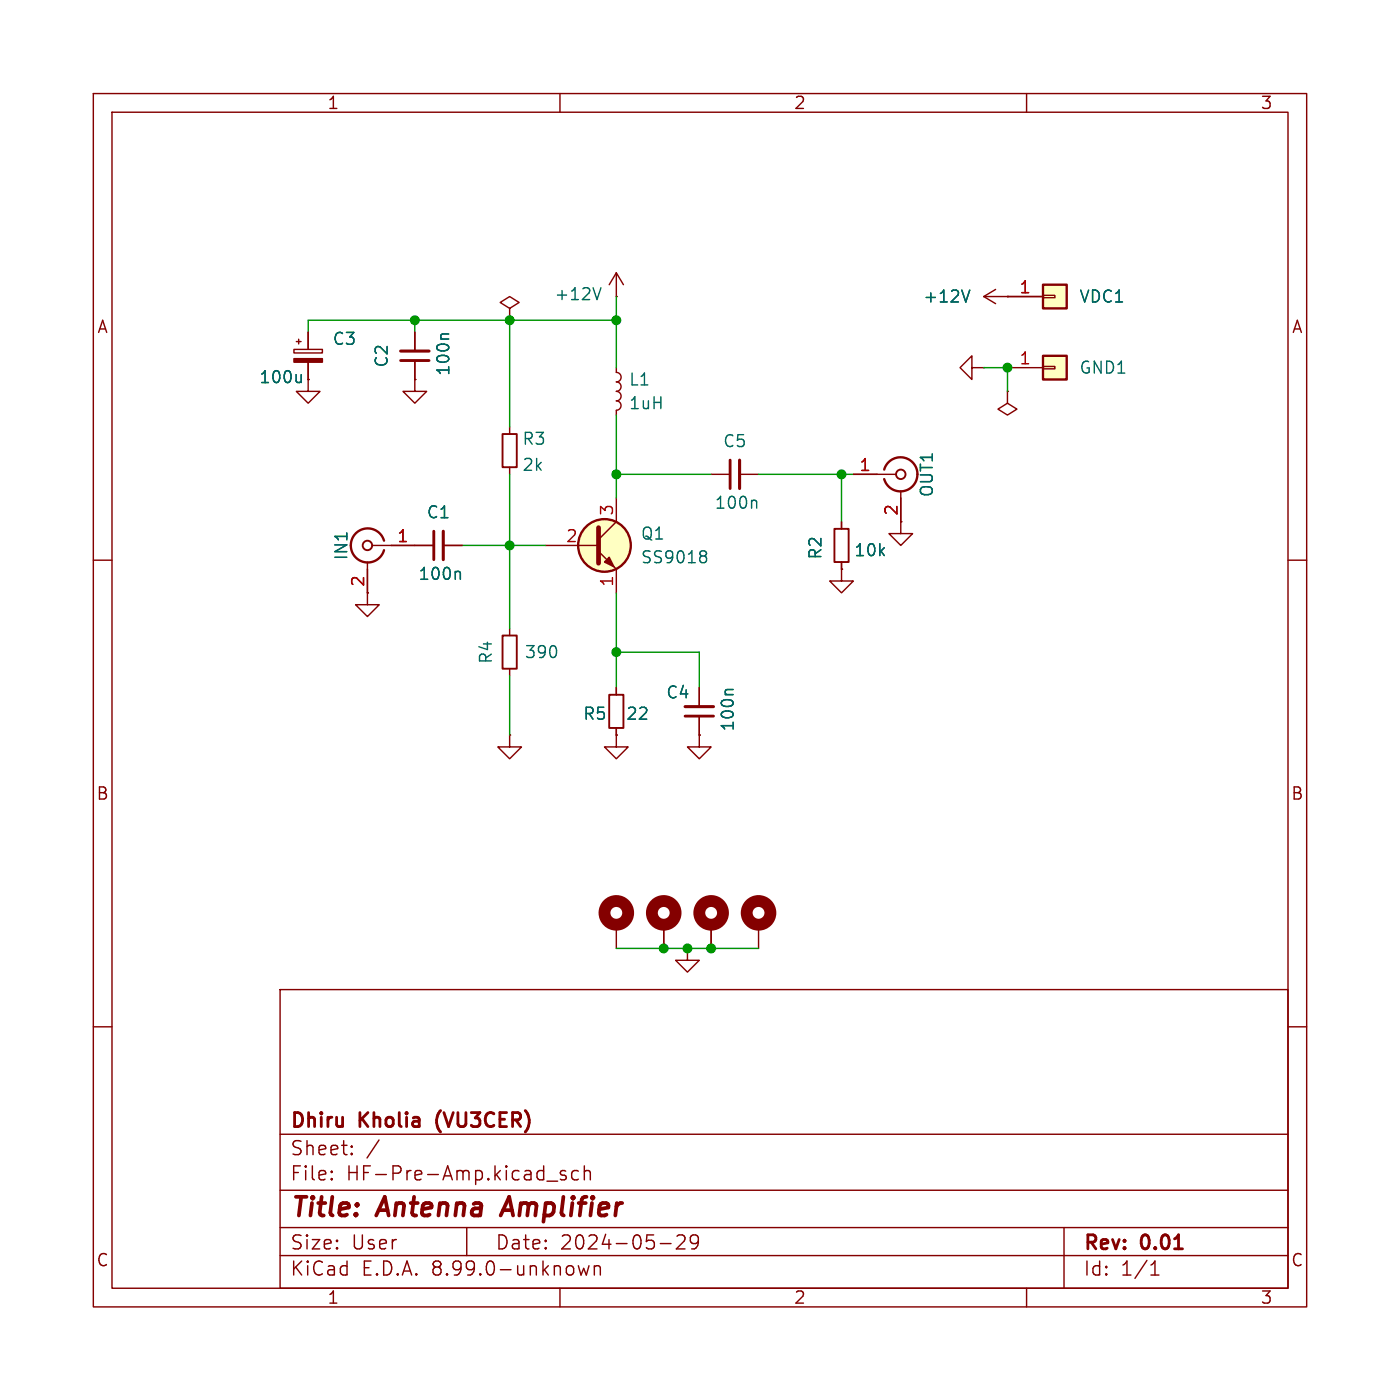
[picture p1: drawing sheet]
<svg xmlns="http://www.w3.org/2000/svg" width="150mm" height="150mm" viewBox="0 0 150 150" stroke-linecap="round" stroke-linejoin="round" font-family="sans-serif">
<g fill="none" stroke="#840000" stroke-width=".15">
<path d="M10 10h130v130h-130zM12 12h126v126h-126zM60 10v2M110 10v2M66 31.8h.1M66 39.4v.5a.51 .51 0 0 1 .6 .5 .51 .51 0 0 1-.6 .5 .5 .5 0 0 1 .5 .5 .5 .5 0 0 1-.5 .5 .51 .51 0 0 1 .6 .5 .51 .51 0 0 1-.6 .6 .5 .5 0 0 1 .5 .5 .5 .5 0 0 1-.5 .5M66 29.2l-.7 1.3M66 29.2l.8 1.3M66 29.2v2.6M39.9 58.4h6.6M47.5 58.4h2M66 44v.5"/>
<path d="M76.2 50.8h2M79.2 50.8h2.1M91.4 50.8h4.6M96.5 52.6v3.3M107.9 41.9v1.3l1.1 .6-1.1 .7-1-.7 1-.6M107.9 41.9h.1M10 60h2M39.4 60.2v4.6h1.2l-1.2 1.3-1.3-1.3h1.3M54.6 78.8v1.2h1.3l-1.3 1.3-1.3-1.3h1.3M54.6 78.8h.1M138 60h2M66 99.1v2.5"/>
<path d="M71.1 99.1v2.5M10 110h2M30 106h108v32h-108zM73.7 101.6v1.3h1.2l-1.2 1.3-1.3-1.3h1.3M73.7 101.6h.1M138 110h2M30 134.5h108M30 131.5h108M30 127.5h108M30 121.5h108M35.5 126.3l.1 .1h-.1M35.5 126.3v.1"/>
<path d="M35.5 125.5v.1M35.5 125.5l.1 .1h-.1M37.7 123.6l.1 .1h-.1M37.7 123.6l-.1 .1h.1M37.7 122.8v.1M37.7 123.6v.1M37.7 122.8l.1 .1h-.1M37.7 122.8l-.1 .1h.1M40.6 122.2l-1.3 1.9M50 131.5v3M58.6 126.6h1.2M60 138v2"/>
<path d="M60.6 125.5l-.3-.1-.3 .2 .1 .3 .5 .1 .1 .1-.1 .3h-.1h-.5M62 135.6l.3 1 .2-.7 .3 .7 .3-1M62 125.5l-.5-.1-.2 .3v.4l.1 .3h.1h.5M62.6 125.6a.37 .37 0 0 1 .7 0v.8M62.6 124.9v1.5M63.7 135.6v1M63.7 135.8a.37 .37 0 0 1 .6 0v.8M70.8 133.3h1.1M72.5 132.5l.3-.2h.3a.41 .41 0 0 1 .2 .7l-.8 .8h.9M74.8 133l-.3 .3-.4-.1-.1-.2v-.4l.1-.2 .4-.1 .3 .2a.99 .99 0 0 1-.4 1.3h-.3M110 138v2M114 131.5v6.5"/>
<path d="M123.3 136.6h.9M123.3 135.6l.5-.5v1.5"/>
</g>
<path d="M54.6 128.2l-1 2" fill="none" stroke="#840000" stroke-width=".4"/>
<path d="M41.1 57.9a1.81 1.81 0 0 0-2.7-.9 1.81 1.81 0 0 0 0 2.9 1.81 1.81 0 0 0 2.7-.9M94.7 50.3a1.81 1.81 0 0 1 2.8-1 1.81 1.81 0 0 1 0 3 1.81 1.81 0 0 1-2.8-1" fill="none" stroke="#840000" stroke-width=".25"/>
<g fill="none" stroke="#840000" stroke-width=".2">
<circle cx="39.4" cy="58.4" r=".51"/>
<circle cx="96.5" cy="50.8" r=".51"/>
</g>
<path d="M64.4 30.8l-.4 1.3M80.9 53.6l.2 .2v.7M49.1 61.2l.2 .2v.7" fill="none" stroke="#006464" stroke-width=".15"/>
<path d="M46.5 56.9v3.1M78.2 49.3v3" fill="none" stroke="#840000" stroke-width=".3"/>
<path d="M47.5 56.9v3.1M79.2 49.3v3" fill="none" stroke="#840000" stroke-width=".33"/>
<g fill="none" stroke="#840000" stroke-width="1.3">
<circle cx="66" cy="97.8" r="1.27"/>
<circle cx="71.1" cy="97.8" r="1.27"/>
</g>
<path d="M111.8 38.1h2.5v2.6h-2.5z" fill="#ffffc2"/>
<path d="M111.8 38.1h2.5v2.6h-2.5z" fill="none" stroke="#840000" stroke-width=".25"/>
<g fill="none" stroke="#840000" stroke-width=".15">
<path d="M104.1 39.4v-1.3l-1.2 1.3 1.2 1.3v-1.3h1.3M105.4 39.4h.1M105.4 31.8l1.3 .7M105.4 31.8h2.5M106.7 31l-1.3 .8M107.9 31.8h.1M107.9 39.4h3.9M111.8 39.3h1.2v.2h-1.2zM90.2 55.9v.8M96.5 55.9v1.3h-1.3l1.3 1.2 1.3-1.2h-1.3M90.2 61v1.3h1.2l-1.2 1.2-1.3-1.2h1.3M90.2 61h.1"/>
<path d="M90.2 60.2v.8"/>
</g>
<path d="M103.9 31.1l-.4 1.3" fill="none" stroke="#006464" stroke-width=".15"/>
<path d="M89.4 56.7h1.5v3.5h-1.5z" fill="none" stroke="#840000" stroke-width=".2"/>
<path d="M111.8 30.5h2.5v2.5h-2.5z" fill="#ffffc2"/>
<g fill="none" stroke="#840000" stroke-width=".25">
<path d="M111.8 30.5h2.5v2.5h-2.5z"/>
<circle cx="64.8" cy="58.4" r="2.82"/>
</g>
<g fill="none" stroke="#840000" stroke-width=".15">
<path d="M31.5 37.4h3v.4h-3zM31.7 36.6h.6M32 36.3v.6M33 35.6v1.8M33 38.8v1.9M44.4 35.6v2M44.4 38.6v2.1M54.6 33l1-.6-1-.6-1 .6 1 .6v1.3M54.6 34.3h.1M107.9 31.8h.1M107.9 31.8h3.9M111.8 31.6h1.2v.3h-1.2z"/>
<path d="M33 40.7v1.2h1.3l-1.3 1.3-1.3-1.3h1.3M33 40.7h.1M41.9 58.4h4.6M44.4 40.7v1.2h1.3l-1.3 1.3-1.2-1.3h1.2M44.4 40.7h.1M47.5 58.4h2M54.6 45.7v.8M54.6 50.1v.7M58.4 58.4h5.7M64.1 59.1l1.9 1.9v2.5M66 53.4v2.5l-1.9 1.9M90.2 55.9v.8"/>
<path d="M91.4 50.8h2.6M96.5 53.4v2.5M39.4 61v2.5M54.6 67.3v.8M54.6 71.7v.7M66 78.8v1.2h1.3l-1.3 1.3-1.2-1.3h1.2M66 78.8h.1M66 73.7v.7M66 78v.8M74.9 78.8v1.2h1.3l-1.3 1.3-1.2-1.3h1.2M74.9 78.8h.1M74.9 73.7v2"/>
<path d="M74.9 76.7v2.1M90.2 61h.1M90.2 60.2v.8M71.1 99.1v2.5M76.2 99.1v2.5M81.3 99.1v2.5M73.7 101.6h.1"/>
</g>
<path d="M42.9 38.6h3.1M73.4 76.7h3.1" fill="none" stroke="#840000" stroke-width=".3"/>
<path d="M42.9 37.6h3.1M73.4 75.7h3.1" fill="none" stroke="#840000" stroke-width=".33"/>
<path d="M48.1 35.8h-.7l-.2 .2M103.9 31.1l-.4 1.3M32.3 40.1v.9M32.3 40.9l-.2 .1M75.2 59l.4 .1 .1 .2-.1 .1-.1 .2M75.2 59.6h.3M75.5 59.6l.2 .2v.3l-.2 .2h-.3M49.1 61.2l.2 .2v.7M78.6 73.9h-.7l-.2 .2" fill="none" stroke="#006464" stroke-width=".15"/>
<path d="M53.8 46.5h1.6v3.6h-1.6zM53.8 68.1h1.6v3.6h-1.6zM65.3 74.4h1.5v3.6h-1.5z" fill="none" stroke="#840000" stroke-width=".2"/>
<circle cx="64.8" cy="58.4" r="2.82" fill="#ffffc2" stroke="#ffffc2" stroke-width=".11"/>
<path d="M64.1 56.5v3.9" fill="none" stroke="#840000" stroke-width=".51"/>
<g fill="#840000" stroke="#840000" stroke-width=".15">
<path d="M64.8 60.2l.5-.5 .5 1z"/>
<path d="M31.5 38.4h3v.4h-3z"/>
</g>
<g fill="none" stroke="#840000" stroke-width="1.3">
<circle cx="76.2" cy="97.8" r="1.27"/>
<circle cx="81.3" cy="97.8" r="1.27"/>
</g>
<g fill="none" stroke="#009600" stroke-width=".15">
<path d="M44.4 34.3v1.3M54.6 34.3v11.4M66 31.8v7.6M66 34.3h-33v1.3M105.4 39.4h2.5v2.5M49.5 58.4h8.9M54.6 50.8v16.5M66 44.5v8.9M66 50.8h10.2M81.3 50.8h10.1M90.2 50.8v5.1M54.6 72.4v6.4"/>
<path d="M66 69.9h8.9v3.8M66 63.5v10.2M66 101.6h15.3"/>
</g>
<g fill="#009600" stroke="#009600" stroke-width=".15">
<circle cx="44.4" cy="34.3" r=".46"/>
<circle cx="54.6" cy="34.3" r=".46"/>
<circle cx="54.6" cy="58.4" r=".46"/>
<circle cx="66" cy="34.3" r=".46"/>
<circle cx="66" cy="50.8" r=".46"/>
<circle cx="90.2" cy="50.8" r=".46"/>
<circle cx="107.9" cy="39.4" r=".46"/>
<circle cx="73.7" cy="101.6" r=".46"/>
<circle cx="71.1" cy="101.6" r=".46"/>
<circle cx="76.2" cy="101.6" r=".46"/>
<circle cx="66" cy="69.9" r=".46"/>
</g>
<g font-size="2.8" fill="#840000">
<text x="31" y="130.9">Title:</text>
<text x="40.7" y="130.9">Antenna</text>
<text x="54.8" y="130.9">Amplifier</text>
</g>
<g font-size="2.1" fill="#840000">
<text x="31" y="124">Sheet:</text>
<text x="31" y="121.2">Dhiru</text>
<text x="38.6" y="121.2">Kholia</text>
<text x="47.4" y="121.2">(VU3CER)</text>
<text x="31" y="126.7">File:</text>
<text x="37.1" y="126.7">HF-Pre-Amp.kicad_sch</text>
<text x="31" y="136.9">KiCad</text>
<text x="31" y="134.1">Size:</text>
<text x="37.7" y="134.1">User</text>
<text x="38.7" y="136.9">E.D.A.</text>
<text x="46.3" y="136.9">8.99.0-unknown</text>
<text x="53" y="134.1">Date:</text>
<text x="60" y="134.1">2024-05-29</text>
<text x="116" y="134.3">Rev:</text>
<text x="116" y="136.9">Id:</text>
<text x="120.1" y="136.9">1/1</text>
<text x="122.4" y="134.3">0.01</text>
</g>
<g font-size="1.8" fill="#840000">
<text x="35" y="11.9">1</text>
<text x="85" y="11.9">2</text>
<text x="135" y="11.9">3</text>
<text x="10.3" y="35.9">A</text>
<text x="138.4" y="35.9">A</text>
<text x="96.3" y="55.3" transform="rotate(-90 96.3 55.3)">2</text>
<text x="10.3" y="85.9">B</text>
<text x="138.3" y="85.9">B</text>
<text x="10.3" y="135.9">C</text>
<text x="138.3" y="135.9">C</text>
<text x="35" y="139.9">1</text>
<text x="85" y="139.9">2</text>
<text x="135" y="139.9">3</text>
</g>
<g font-size="1.8" fill="#006464">
<text x="59.3" y="32.4">+12V</text>
<text x="98.8" y="32.6">+12V</text>
<text x="115.6" y="32.6">VDC1</text>
<text x="27.7" y="41.3">100u</text>
<text x="35.6" y="37.2">C3</text>
<text x="41.8" y="39.5" transform="rotate(-90 41.8 39.5)">C2</text>
<text x="48.4" y="40.4" transform="rotate(-90 48.4 40.4)">100n</text>
<text x="67.3" y="41.5">L1</text>
<text x="115.6" y="40.3">GND1</text>
<text x="55.9" y="47.9">R3</text>
<text x="67.3" y="44.1">1uH</text>
<text x="55.9" y="50.7">2k</text>
<text x="77.4" y="48.1">C5</text>
<text x="100.2" y="53.3" transform="rotate(-90 100.2 53.3)">OUT1</text>
<text x="45.6" y="55.8">C1</text>
<text x="68.6" y="58">Q1</text>
<text x="76.5" y="54.7">100n</text>
<text x="91.4" y="59.8">10k</text>
<text x="37.4" y="60.1" transform="rotate(-90 37.4 60.1)">IN1</text>
<text x="44.8" y="62.4">100n</text>
<text x="68.6" y="60.6">SS9018</text>
<text x="88.2" y="60" transform="rotate(-90 88.2 60)">R2</text>
<text x="52.9" y="71.2" transform="rotate(-90 52.9 71.2)">R4</text>
<text x="56.1" y="70.7">390</text>
<text x="62.4" y="77.3">R5</text>
<text x="67" y="77.3">22</text>
<text x="71.3" y="75.1">C4</text>
<text x="78.8" y="78.5" transform="rotate(-90 78.8 78.5)">100n</text>
</g>
<g font-size="1.8" fill="#a90000">
<text x="109.1" y="31.5">1</text>
<text x="109.1" y="39.1">1</text>
<text x="92" y="50.6">1</text>
<text x="42.5" y="58.2">1</text>
<text x="60.6" y="58.2">2</text>
<text x="65.8" y="55.3" transform="rotate(-90 65.8 55.3)">3</text>
<text x="39.1" y="63" transform="rotate(-90 39.1 63)">2</text>
<text x="65.8" y="63" transform="rotate(-90 65.8 63)">1</text>
</g>
</svg>
